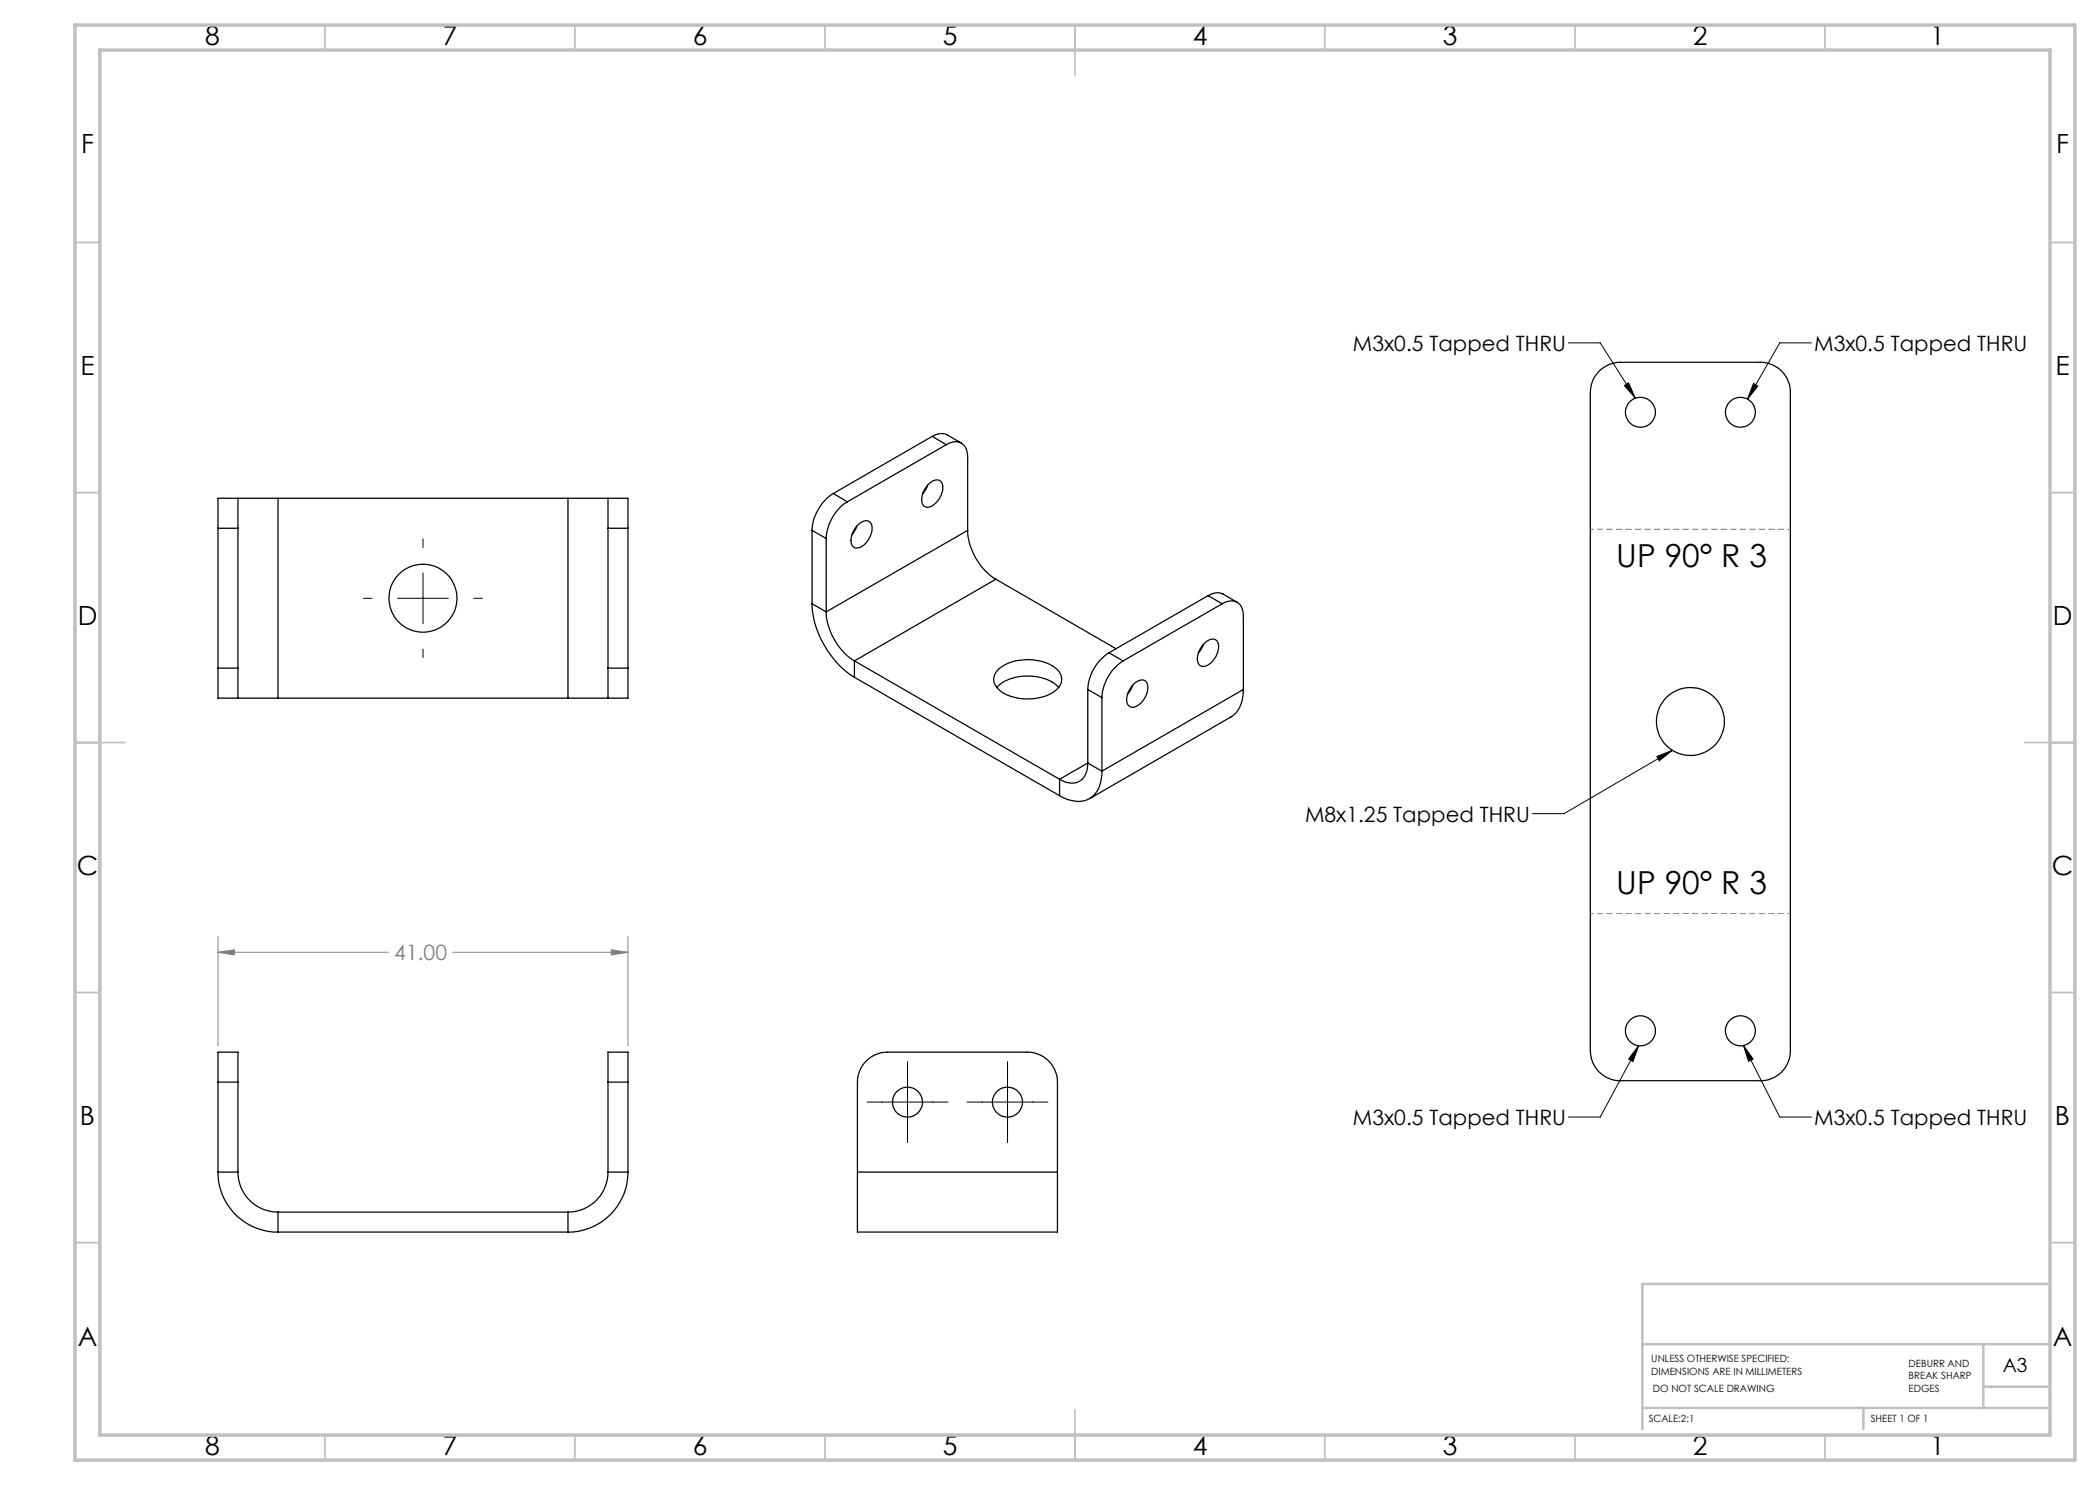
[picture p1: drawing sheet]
<svg xmlns="http://www.w3.org/2000/svg" width="420mm" height="297mm" viewBox="0 0 420 297" stroke-linecap="round" stroke-linejoin="round" font-family="sans-serif">
<g fill="none" stroke="#000" stroke-width=".25">
<path d="M319.8 74.2a6 6 0 0 1 4.3-1.7h28a6 6 0 0 1 6 6v131.6a5.9 5.9 0 0 1-6 6h-28a6 6 0 0 1-6-6v-131.6a6 6 0 0 1 1.7-4.3zM47.6 99.7h-4v6M47.6 99.7v6M47.6 99.7h8M55.6 99.7v39.9M55.6 99.7h58M113.6 99.7h8M113.6 99.7v39.9M121.6 99.7h4v6M121.6 99.7v6M166.7 98.7a9.4 9.4 0 0 0-4.3 7.4M166.7 98.7l2.8 1.7"/>
<path d="M185.5 97l-1 1.8M185.7 96.9a1.87 1.87 0 0 1 2.5-.6 3.6 3.6 0 0 1-1.3 4.5 1.47 1.47 0 0 1-2.4 .1 4 4 0 0 1 1.2-4zM186.4 87.3l1.5-.6 1.2 .1 3.2 1.8M186.4 87.3l2.9 1.6M186.4 87.3l-19.7 11.4M189.3 88.9a2.53 2.53 0 0 1 4 1l.2 1.5v14.7M189.3 88.9l-19.8 11.5M43.6 105.7v27.9M43.6 105.7h4M47.6 105.7v27.9M121.6 105.7v27.9M121.6 105.7h4"/>
<path d="M125.6 105.7v27.9M162.4 106.1l2.8 1.6M162.4 106.1v14.7M165.2 107.7v14.7M169.5 100.4a9.2 9.2 0 0 0-4.3 7.3M171.4 105.2l-.6 1.2-.4 .5M171.5 105.1a1.8 1.8 0 0 1 2.6-.6 3.6 3.6 0 0 1-1 4.2 1.84 1.84 0 0 1-2.5 .6 3.6 3.6 0 0 1 .9-4.2zM193.5 106.1a12.2 12.2 0 0 0 5.7 9.7M193.5 106.1l-28.3 16.3M199.2 115.8l-28.3 16.4M199.2 115.8l24 13.9M241.6 119.1l.9-.4a2.51 2.51 0 0 1 2.1 .1l2.8 1.7"/>
<path d="M241.6 119.1l2.8 1.7M241.6 119.1l-19.8 11.5M43.6 133.6v6h4M43.6 133.6h4M47.6 133.6v6M47.6 139.6h8M55.6 139.6h58M113.6 139.6h8M121.6 133.6v6M121.6 133.6h4M125.6 133.6v6h-4M162.4 120.8a18.8 18.8 0 0 0 8.5 14.7"/>
<path d="M162.4 120.8l2.8 1.6M165.2 122.4a12.6 12.6 0 0 0 5.7 9.8M170.9 132.2l41 23.7M170.9 135.5l41 23.6M170.9 132.2v3.3M199.4 137.5a8.6 8.6 0 0 1 7.4-2.2 7.4 7.4 0 0 1 4.9 2.2M199.8 133.8a10 10 0 0 1 11.4-.1 2.73 2.73 0 0 1-.5 4.7 10.1 10.1 0 0 1-10.6-.2 2.68 2.68 0 0 1-.3-4.4zM217.6 137.9l2.8 1.6M217.6 137.9v14.7M220.4 139.5v14.7M221.8 130.6a9.4 9.4 0 0 0-4.2 7.3M221.8 130.6l2.8 1.6"/>
<path d="M224.6 132.2a9.4 9.4 0 0 0-4.2 7.3M226.6 137.1l-.4 .8-.7 .9M226.7 136.9a1.84 1.84 0 0 1 2.5-.6 3.7 3.7 0 0 1-1.3 4.5 1.5 1.5 0 0 1-2.4 .1 3.9 3.9 0 0 1 1.2-4zM240.5 129a2.3 2.3 0 0 1 2.7-1 2.69 2.69 0 0 1 0 3.3 3.1 3.1 0 0 1-2.9 1.9 1.94 1.94 0 0 1-.6-2.6zM240.7 128.9l-1 1.7M244.4 120.8a2.48 2.48 0 0 1 4 .9l.3 1.5v14.7M244.4 120.8l-19.8 11.4M248.7 137.9a6.1 6.1 0 0 1-2.5 5.5l-28.3 16.3M248.7 137.9l-28.3 16.3M211.9 155.9v3.2M217.6 152.6a3.5 3.5 0 0 1-2.7 4l-1.4-.1-1.6-.6M217.6 152.6l2.8 1.6"/>
<path d="M217.6 152.6l-5.7 3.3M220.4 154.2a5.8 5.8 0 0 1-2.7 5.6 6.2 6.2 0 0 1-5.8-.7M43.6 216.4v-6h4v6M43.6 216.4v18M43.6 216.4h4M47.6 216.4v18M121.6 216.4v-6h4v6M121.6 216.4h4M121.6 216.4v18M125.6 216.4v18M43.6 234.4a11.9 11.9 0 0 0 12 12M43.6 234.4h4"/>
<path d="M47.6 234.4a8 8 0 0 0 8 8M121.6 234.4a8.1 8.1 0 0 1-8 8M121.6 234.4h4M125.6 234.4a12 12 0 0 1-12 12M171.5 234.4v-18a6 6 0 0 1 6-6h28a6 6 0 0 1 6 6v18M171.5 234.4v12h40v-12M171.5 234.4h40M55.6 242.4v4M55.6 242.4h58M55.6 246.4h58M113.6 242.4v4"/>
<circle cx="328.1" cy="82.4" r="3"/>
<circle cx="348.1" cy="82.4" r="3"/>
<circle cx="84.6" cy="119.6" r="6.8"/>
<circle cx="338.1" cy="144.3" r="6.8"/>
<circle cx="328.1" cy="206.2" r="3"/>
<circle cx="348.1" cy="206.2" r="3"/>
<circle cx="181.5" cy="220.4" r="2.99"/>
<circle cx="201.5" cy="220.4" r="3"/>
</g>
<path d="M43.6 190.5l3.3-.5v1zM43.6 187.3v21.9M43.6 190.5h34.1M90.6 190.5h35M122.3 190l3.3 .5-3.3 .5zM125.6 187.3v21.9" fill="none" stroke="#808080" stroke-width=".2"/>
<g fill="none" stroke="#000" stroke-width=".2">
<path d="M313.7 68.6h6.3l7.1 11M324.9 77.1l.8-.5 1.4 3zM350.7 76.7l.9 .5-2.1 2.6zM362.3 68.6h-6.3l-6.5 11.2M72.7 119.7h1.7M79.5 119.7h10.2M84.6 107.8v1.7M84.6 114.6v10.1M94.8 119.7h1.7M84.6 129.8v1.7M331.4 151.3l3.1-1.2-2.6 2zM334.5 150.1l-21.7 12.6h-6.3"/>
<path d="M181.5 212.3v16.2M201.5 212.3v16.2M327.7 209.1l-1.1 3.2-.9-.5zM327.7 209.1l-7.7 14.3h-6.3M348.7 209.1l1.9 2.7-.9 .5zM348.7 209.1l7.3 14.3h6.3M173.4 220.4h16.2M193.4 220.4h16.2"/>
</g>
<path d="M358.1 105.9h-40M318.1 182.7h40" fill="none" stroke="#808080" stroke-width=".2" stroke-dasharray="1.3 .6" stroke-dashoffset=".6" stroke-linecap="butt"/>
<g fill="none" stroke="#c0c0c0" stroke-width=".35">
<path d="M65 5v5M115 5v5M165 5v5M215 5v10M265 5v5M315 5v5M365 5v5M15 48.5h5M410 48.5h5M15 98.5h5M410 98.5h5M15 148.5h10"/>
<path d="M405 148.5h10M15 198.5h5M410 198.5h5M15 248.5h5M410 248.5h5M65 287v5M115 287v5M165 287v5M215 282v10M265 287v5M315 287v5M365 287v5"/>
</g>
<path d="M409.7 256.8h-81.2v29.1M328.5 268.8h81.2M396.7 268.8v12.8M396.7 277.4h13M328.5 281.6h81.2M372.7 281.6v4.3" fill="none" stroke="#c0c0c0" stroke-width=".5"/>
<path d="M15 5h400v287h-400zM20 10h390v277h-390z" fill="none" stroke="#c0c0c0" stroke-width=".7"/>
<path d="M43.6 190.5l3.3-.5v1zM122.3 190l3.3 .5-3.3 .5z" fill="#808080"/>
<path d="M324.9 77.1l.8-.5 1.4 3zM350.7 76.7l.9 .5-2.1 2.6zM327.7 209.1l-1.1 3.2-.9-.5zM348.7 209.1l1.9 2.7-.9 .5zM331.4 151.3l3.1-1.2-2.6 2z" fill="#000"/>
<g font-size="6.3">
<text x="323.3" y="113.4">UP 90° R 3</text>
<text x="323.3" y="178.8">UP 90° R 3</text>
</g>
<g font-size="5.3">
<text x="41" y="8.9">8</text>
<text x="88.5" y="8.9">7</text>
<text x="138.5" y="8.9">6</text>
<text x="188.5" y="8.9">5</text>
<text x="238.5" y="8.9">4</text>
<text x="288.5" y="8.9">3</text>
<text x="338.5" y="8.9">2</text>
<text x="386" y="8.9">1</text>
<text x="16.2" y="30.7">F</text>
<text x="411.2" y="30.7">F</text>
<text x="16.1" y="74.9">E</text>
<text x="411.1" y="74.9">E</text>
<text x="15.5" y="124.9">D</text>
<text x="410.5" y="124.9">D</text>
<text x="15.4" y="174.9">C</text>
<text x="410.4" y="174.9">C</text>
<text x="16" y="224.9">B</text>
<text x="411" y="224.9">B</text>
<text x="15.5" y="269.2">A</text>
<text x="410.5" y="269.2">A</text>
<text x="41" y="290.9">8</text>
<text x="88.5" y="290.9">7</text>
<text x="138.5" y="290.9">6</text>
<text x="188.5" y="290.9">5</text>
<text x="238.5" y="290.9">4</text>
<text x="288.5" y="290.9">3</text>
<text x="338.5" y="290.9">2</text>
<text x="386" y="290.9">1</text>
</g>
<g font-size="4.2">
<text x="270.6" y="70.2">M3x0.5 Tapped THRU</text>
<text x="362.8" y="70.2">M3x0.5 Tapped THRU</text>
<text x="261" y="164.3">M8x1.25 Tapped THRU</text>
<text x="270.6" y="225">M3x0.5 Tapped THRU</text>
<text x="362.8" y="225">M3x0.5 Tapped THRU</text>
</g>
<text font-size="4.2" fill="#808080" x="78.9" y="192.1">41.00</text>
<text font-size="3.9" x="400.6" y="274.3">A3</text>
<g font-size="2">
<text x="330.3" y="272.5">UNLESS OTHERWISE SPECIFIED:</text>
<text x="330.3" y="275">DIMENSIONS ARE IN MILLIMETERS</text>
<text x="381.7" y="273.4">DEBURR AND</text>
<text x="381.7" y="275.9">BREAK SHARP</text>
<text x="330.6" y="278.4">DO NOT SCALE DRAWING</text>
<text x="381.7" y="278.4">EDGES</text>
<text x="329.8" y="284.4">SCALE:2:1</text>
<text x="374.2" y="284.4">SHEET 1 OF 1</text>
</g>
</svg>
